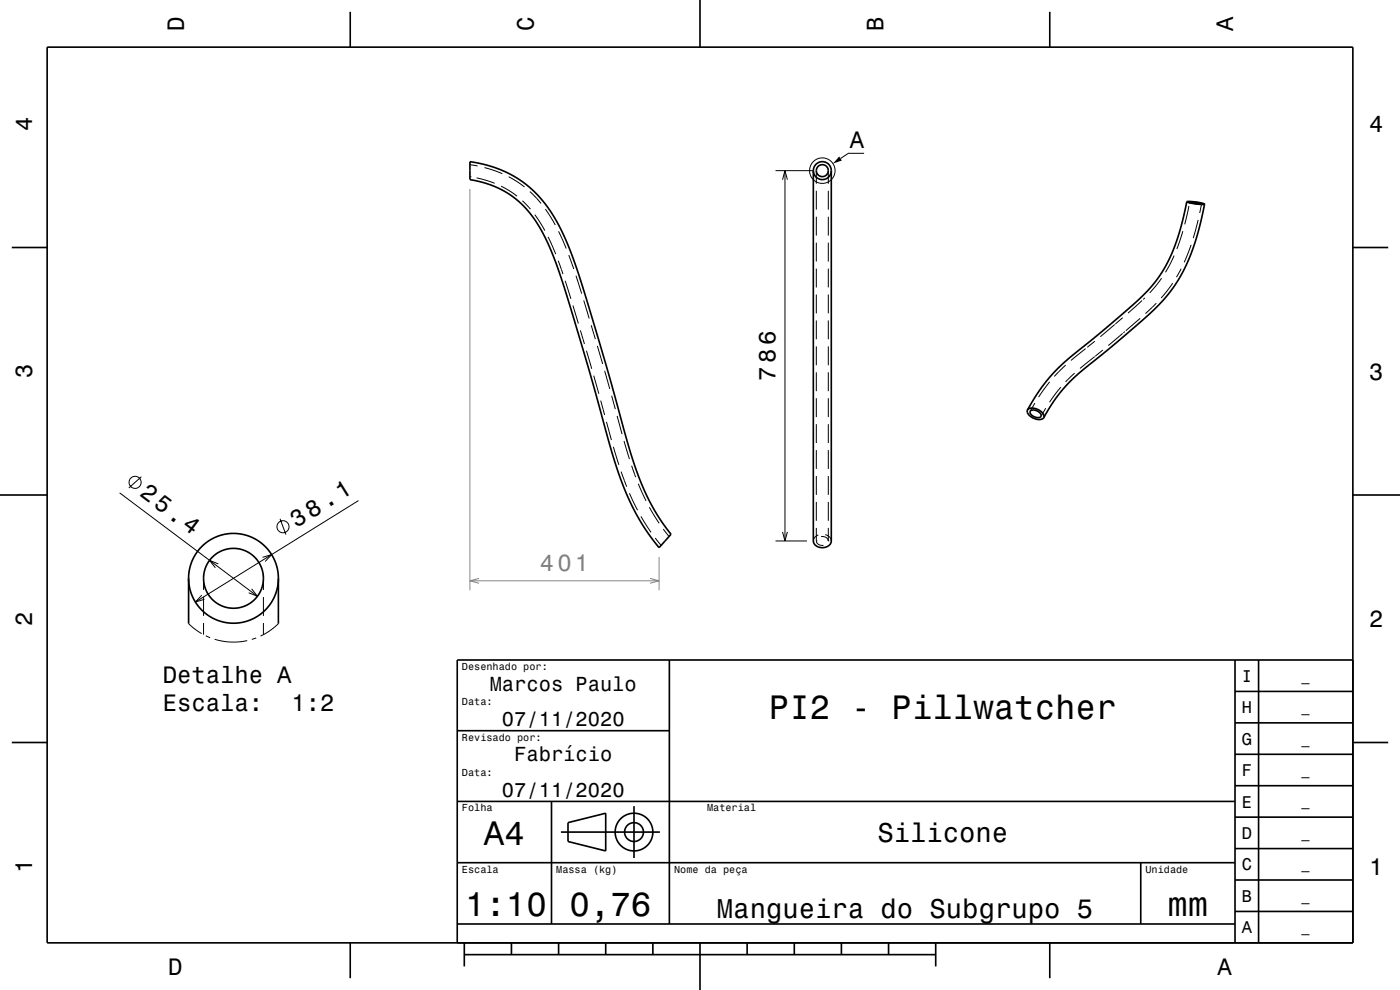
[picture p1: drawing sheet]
<svg xmlns="http://www.w3.org/2000/svg" width="297mm" height="210mm" viewBox="0 0 297 210" stroke-linecap="round" stroke-linejoin="round" font-family="sans-serif">
<g fill="none" stroke="#000" stroke-width=".21">
<path d="M99.7 34.9l1.6 .3M99.7 37.5h.3M101.1 37.7l3.8 1.2M102.8 35.5l3.8 1.3M106.3 39.5l3.4 2.1M107.9 37.5l3.4 2.2M164.5 36.2h7.9M166 38.1l.5-1.9 .5 1.9M166.5 36.2v78.6M173.2 36.2v2.8M175.7 36.2v2.8M183.3 32.5h-3.3l-1.7 1.1"/>
<path d="M110.8 42.6l1.7 1.8M112.4 40.6l2.4 2.6M113.5 45.5l2.1 3.4M115.7 44.3l2.1 3.4M116.3 50.2l1.6 3.7M118.4 55.3l1 2.8M118.5 49.1l1.6 3.6M119.9 59.6l1.2 3.8M120.7 54.1l1 3M122.2 58.5l1.2 3.8M173.2 40.5v4M173.2 46v4"/>
<path d="M173.2 51.5v4M173.2 57v4M175.7 40.5v4M175.7 46v4M175.7 51.5v4M175.7 57v4M246.4 59l-2.5 3.1M248.2 56l-1 1.8M249.1 54.2l-.9 1.8M250.6 57l-1 1.8M250.9 49l-1.2 3.8M252.2 43.7l-.9 3.9"/>
<path d="M252.4 42.9l-.1 .3M252.7 51.9l-1.5 3.8M254.2 46.6l-1.1 3.9M254.9 43.2l-.4 2M121.5 64.8l1.2 3.8M123.1 70.1l.6 1.9M123.7 72l.3 1M123.8 63.7l1.2 3.9M124.4 74.4l1.1 3.8M125.4 69l.9 2.9M126 79.7l1 3.8M126.7 73.4l1.2 3.8"/>
<path d="M128.3 78.7l1.1 3.8M173.2 62.5v4M173.2 68v4M173.2 73.5v4M173.2 79v4M175.7 62.5v4M175.7 68v4M175.7 73.5v4M175.7 79v4M224.6 78.8l-.9 1.1M226.1 77.5l-1.5 1.3M228 79.1l-2 1.9"/>
<path d="M230.3 73.9l-3.1 2.6M232.2 75.6l-3.1 2.6M232.3 72.4l-1.6 1.3M234 74.3l-1.7 1.3M236.5 68.8l-3.1 2.6M238.2 67.4l-1.6 1.3M238.2 70.7l-3.1 2.6M238.6 70.3l-.3 .3M241.9 67.5l-3.1 2.6M242.3 63.7l-3 2.7M242.9 63.2l-.4 .3M245.3 64.3l-2.3 2.2"/>
<path d="M248.8 60.1l-2.5 3.1M127.4 85l.9 3M128.7 89.5l1 3.8M129.8 83.9l.7 2.9M130.1 94.8l1.2 3.8M130.9 88.2l1.1 3.9M132.4 93.5l1.1 3.9M134 98.8l.9 2.4M173.2 84.5v4M173.2 90v4M173.2 95.5v4M175.7 84.5v4"/>
<path d="M175.7 90v4M175.7 95.5v4M219.5 85.5l-.9 1.7M221.8 86.6l-1 1.7M222.7 81l-2.4 3.2M225 82.1l-2.4 3.2M25.4 104.5l29.2 22M30 101.1l-2.7 2.4M46.3 119.6l-1.8-.7 1.2 1.5M55.7 118.2l1.9-.6-1.3 1.5M59.4 110.1l1.3 3.3M76 106.2l-34.6 21.5"/>
<path d="M131.8 100l.7 1.9M132.4 101.9l.6 1.3M133.5 104.6l1.8 3.6M135.4 102.6l1.7 3.7M136 109.5l2.1 3.4M137.8 107.6l2 3.4M139 114.1l1.2 1.6M140.7 112.2l1.2 1.6M164.5 114.8h6.7M166 112.8l.5 2 .5-2M173.2 114.8a1.24 1.24 0 0 0 1.5 .9M173.2 114.8h.1"/>
<path d="M173.2 101v4M173.2 106.5v4M173.2 112v2.8M173.6 113.5a1.47 1.47 0 0 0-1.1 1.3M174.2 113.8a1.24 1.24 0 0 1 1.5 1M175.1 113.4a1.52 1.52 0 0 1 1.3 1.4M175.7 114.8h.1M175.7 101v4M175.7 106.5v4M175.7 112v2.8M40 132.3l1.5 1.3 1.3 .8M42.8 126.2l-1.4 1.5 2-.6"/>
<path d="M43.2 122.7v2.4M43.2 126.6v4M43.2 132.1v2.5M43.7 134.9l.9 .4M45.5 135.6l1.7 .4 1.8 .2h1.7l1.7-.3M53.4 124.9l1.2 1.6-1.8-.8M54.4 135.3l-1 .3M55.9 122.7v2.4M55.9 126.6v4M55.9 132.1v2.5M59.1 132.3l-1.9 1.5-1.9 1.1"/>
<circle cx="174.4" cy="36.2" r="2.71"/>
<circle cx="28.7" cy="102.3" r="1.28"/>
<circle cx="60" cy="111.7" r="1.28"/>
</g>
<path d="M99.7 40.1v85.1M139.8 118.2v7M99.7 123.2h40.1M101.6 122.7l-1.9 .5 1.9 .5M137.9 122.7l1.9 .5-1.9 .5" fill="none" stroke="#808080" stroke-width=".21"/>
<g fill="none" stroke="#000" stroke-width=".35">
<path d="M10 10h277v190h-277zM74.3 2.5v7.5M148.5 0v10M222.7 2.5v7.5M99.7 34.3a23.9 23.9 0 0 1 19.1 14 99.6 99.6 0 0 1 6.4 17.9l4.6 15.7a187.1 187.1 0 0 0 5.9 19.9 42.8 42.8 0 0 0 6.7 11.5l-2.6 2.9a55.6 55.6 0 0 1-10.4-21.5 717.3 717.3 0 0 0-11.1-37.9 34 34 0 0 0-7.4-13.3 19.8 19.8 0 0 0-11.2-5.4zM172.5 36.2a1.9 1.9 0 0 1 1.9-1.9 1.9 1.9 0 0 1 2 1.9M172.5 36.2a1.9 1.9 0 0 0 1.9 1.9 1.9 1.9 0 0 0 2-1.9M172.5 36.2v78.6a1.99 1.99 0 0 0 1.9 1.4 1.99 1.99 0 0 0 2-1.4v-78.6M2.5 52.5h7.5M251.8 42.8l1.8 .4 1.9 .1M251.8 42.8l1.9 .1 1.8 .4M251.8 42.8a40.3 40.3 0 0 1-6.2 16.2 46.5 46.5 0 0 1-8.5 8.5l-3.6 3a97 97 0 0 0-9.8 8.4 37.2 37.2 0 0 0-5.7 8.1"/>
<path d="M252.4 42.9h1.3l1.2 .3h-1.3zM255.5 43.3a43.6 43.6 0 0 1-6.8 18 41.9 41.9 0 0 1-7.1 7.3l-7.3 6.2a52.5 52.5 0 0 0-9.1 8.2l-1.9 2.5-1.9 3.1M287 52.5h7.5M218 87a2.35 2.35 0 0 1 3.3 .7l.2 .5-.1 .4M218 87a1.78 1.78 0 0 0 1.6 1.8 1.58 1.58 0 0 0 1.8-.2M218.6 87.2a1.54 1.54 0 0 1 2.2 1.1 1.51 1.51 0 0 1-2.2-1.1zM0 105h10M287 105h10M40 122.7a9.5 9.5 0 0 1 9.5-9.6 9.5 9.5 0 0 1 9.6 9.6M40 122.7a9.5 9.5 0 0 0 9.5 9.5 9.5 9.5 0 0 0 9.6-9.5M40 122.7v9.6M59.1 122.7v9.6"/>
<path d="M142 140v56M262 140v60M267 140v60M287 140h-190v60M2.5 157.5h7.5M97 155h45M262 153.3h25M262 146.7h25M287 157.5h7.5M97 170h165M117 170v26M119 176.5h21"/>
<path d="M120.5 174.5l8-2v8l-8-2zM134.5 171v11M262 173.3h25M262 166.7h25M262 160h25M97 196h165M97 183h165M242 183v13M262 193.3h25M262 186.7h25M262 180h25M74.3 200v7.5"/>
<path d="M98.5 202.5h100M98.5 200v5M108.5 200v2.5M118.5 200v2.5M128.5 200v2.5M138.5 200v2.5M148.5 200v10M158.5 200v2.5M168.5 200v2.5M178.5 200v2.5M188.5 200v2.5M198.5 200v5"/>
<path d="M222.7 200v7.5"/>
<circle cx="174.4" cy="36.2" r="1.27"/>
<circle cx="49.5" cy="122.7" r="6.3"/>
<circle cx="134.5" cy="176.5" r="2"/>
<circle cx="134.5" cy="176.5" r="4"/>
</g>
<path d="M178 33.2l.6 .9-1.9 .6z" fill-rule="evenodd" fill="#000"/>
<g font-size="7.2">
<text x="163.1" y="152.6">PI2 - Pillwatcher</text>
<text x="102.7" y="179.3">A4</text>
<text x="98.7" y="194.3">1:10</text>
<text x="120.8" y="194.3">0,76</text>
<text x="247.7" y="194.3">mm</text>
</g>
<g font-size="5.8">
<text x="186.1" y="178.6">Silicone</text>
<text x="152.1" y="194.6">Mangueira do Subgrupo 5</text>
</g>
<text font-size="5.1" x="62.9" y="112" transform="rotate(-32 62.9 112)">38.1</text>
<g font-size="5">
<text x="39" y="6.5" transform="rotate(-90 39 6.5)">D</text>
<text x="113.2" y="6.5" transform="rotate(-90 113.2 6.5)">C</text>
<text x="187.4" y="6.5" transform="rotate(-90 187.4 6.5)">B</text>
<text x="261.6" y="6.5" transform="rotate(-90 261.6 6.5)">A</text>
<text x="6.8" y="27.8" transform="rotate(-90 6.8 27.8)">4</text>
<text x="290.5" y="28.1">4</text>
<text x="180.3" y="31.3">A</text>
<text x="6.8" y="80.3" transform="rotate(-90 6.8 80.3)">3</text>
<text x="164.5" y="80.7" transform="rotate(-90 164.5 80.7)">786</text>
<text x="290.5" y="80.6">3</text>
<text x="29.4" y="105.1" transform="rotate(37 29.4 105.1)">25.4</text>
<text x="6.8" y="132.8" transform="rotate(-90 6.8 132.8)">2</text>
<text x="290.5" y="133.1">2</text>
<text x="34.5" y="144.8">Detalhe A</text>
<text x="34.5" y="150.8">Escala:</text>
<text x="61.9" y="150.8">1:2</text>
<text x="6.8" y="185.3" transform="rotate(-90 6.8 185.3)">1</text>
<text x="290.5" y="185.6">1</text>
<text x="35.7" y="206.8">D</text>
<text x="258.3" y="206.8">A</text>
</g>
<text font-size="5" fill="#808080" x="114.5" y="121.2">401</text>
<g font-size="4.3">
<text x="103.9" y="146.5">Marcos Paulo</text>
<text x="106.5" y="154">07/11/2020</text>
<text x="109.1" y="161.5">Fabrício</text>
<text x="106.5" y="169">07/11/2020</text>
</g>
<g font-size="3.6">
<text x="263.4" y="144.6">I</text>
<text x="263.4" y="151.3">H</text>
<text x="263.4" y="158">G</text>
<text x="263.4" y="164.6">F</text>
<text x="263.4" y="171.3">E</text>
<text x="263.4" y="178">D</text>
<text x="263.4" y="184.6">C</text>
<text x="263.4" y="191.3">B</text>
<text x="263.4" y="198">A</text>
</g>
<g font-size="2.9">
<text x="276.1" y="144.4">_</text>
<text x="276.1" y="151">_</text>
<text x="276.1" y="157.7">_</text>
<text x="276.1" y="164.4">_</text>
<text x="276.1" y="171">_</text>
<text x="276.1" y="177.7">_</text>
<text x="276.1" y="184.4">_</text>
<text x="276.1" y="191.1">_</text>
<text x="276.1" y="197.7">_</text>
</g>
<g font-size="2.2">
<text x="98" y="142.1">Desenhado por:</text>
<text x="98" y="149.6">Data:</text>
<text x="98" y="157.1">Revisado por:</text>
<text x="98" y="164.6">Data:</text>
<text x="98" y="172.1">Folha</text>
<text x="150" y="172.1">Material</text>
<text x="98" y="185.1">Escala</text>
<text x="118" y="185.1">Massa (kg)</text>
<text x="143" y="185.1">Nome da peça</text>
<text x="243" y="185.1">Unidade</text>
</g>
</svg>
